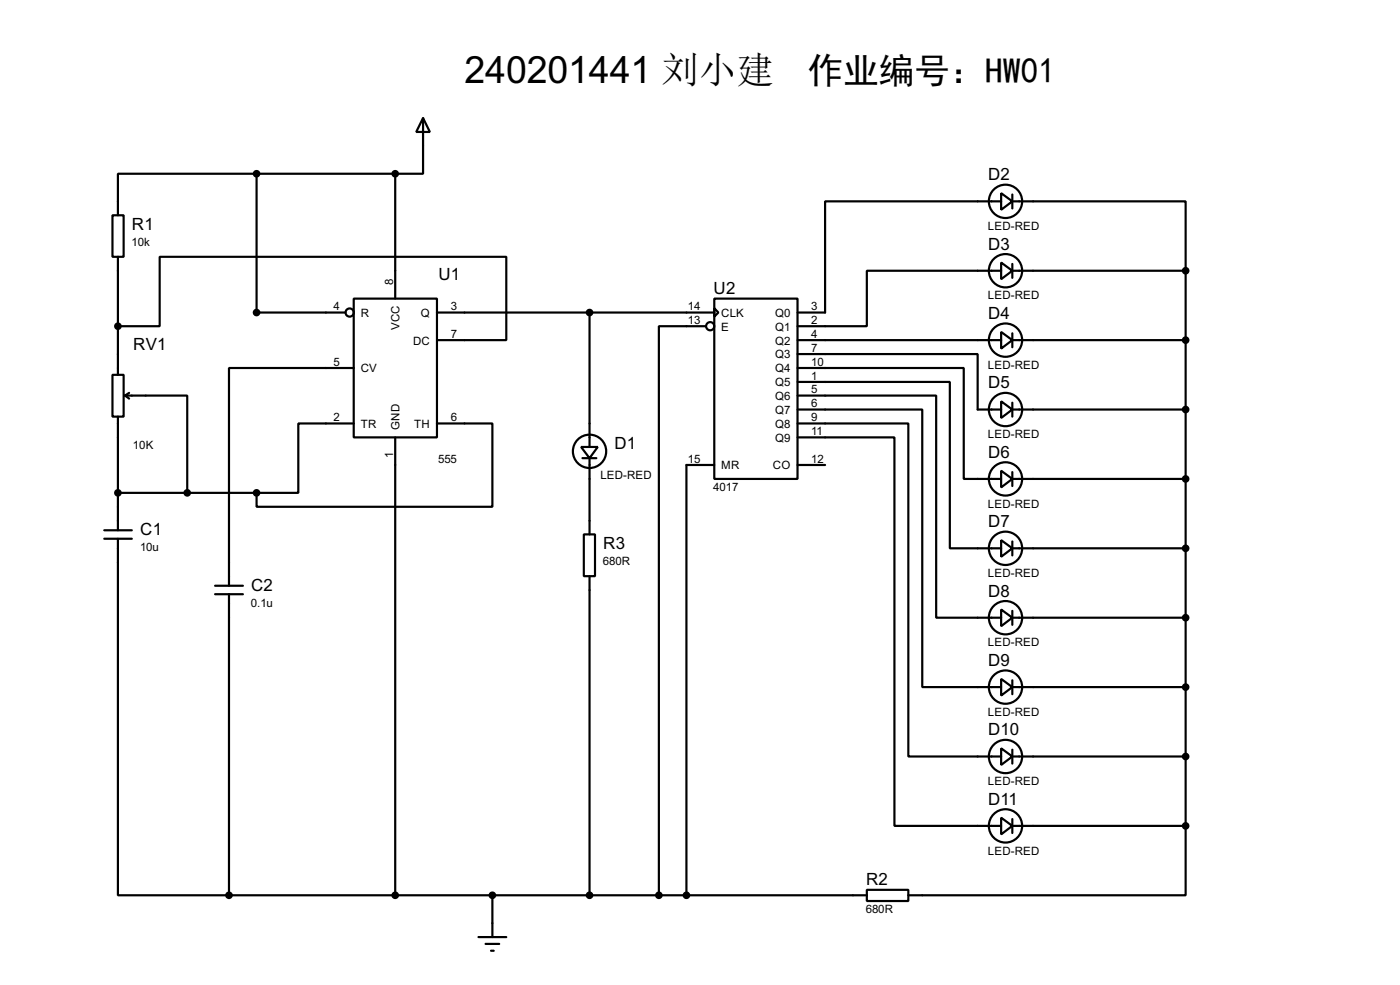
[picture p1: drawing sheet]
<svg xmlns="http://www.w3.org/2000/svg" width="256mm" height="180mm" viewBox="0 0 256 180" stroke-linecap="round" stroke-linejoin="round" font-family="sans-serif">
<g fill="none" stroke="#000" stroke-width=".4">
<path d="M20.6 39.4h2.1v7.6h-2.1zM47 31.8h-25.4v7.6M47 31.8v25.4h16.3M47 31.8h25.4M72.4 31.8v22.9M77.5 21.6l1.3 2.6h-2.5zM77.5 21.6v10.2h-5.1M183.4 35.4l2.1 1.5-2.1 1.5zM183.4 36.9h-32.2v20.3h-5.1M185.5 36.9h31.7v12.7M185.5 35.6v2.6M21.6 59.7h7.7v-12.7h63.5v15.3h-12.7"/>
<path d="M21.6 47v21.6M64.8 54.7h15.3v25.4h-15.3zM80.1 57.2h50.8M108 57.2v24.6M129.3 59.7h-8.6v104.2M130.9 54.7h15.2v33h-15.2zM130.9 56.4l.7 .8-.7 .8zM183.4 48.1l2.1 1.5-2.1 1.5zM183.4 49.6h-24.6v10.1h-12.7M185.5 49.6h31.7M185.5 48.3v2.6M217.2 49.6v101.6"/>
<path d="M20.6 68.6h2.1v7.7h-2.1zM21.6 76.3v20.8M22.9 72.4h11.4v17.8M22.9 72.4l.8 .6M23.7 71.9l-.8 .5M64.8 77.5h-10.1v12.7h-7.7M64.8 67.4h-22.8v39.8M80.1 77.5h10.1v15.3h-43.2v-2.6M146.1 64.8h33v10.2h4.3M146.1 67.4h30.5v20.3h6.8M146.1 69.9h27.9v30.5h9.4M146.1 72.4h25.4v40.7h11.9"/>
<path d="M146.1 75h22.9v50.8h14.4M146.1 77.5h20.3v61h17M146.1 62.3h37.3M183.4 60.8l2.1 1.5-2.1 1.5zM183.4 73.5l2.1 1.5-2.1 1.5zM185.5 62.3h31.7M185.5 75h31.7M185.5 61v2.6M185.5 73.7v2.6M19.1 98.6h5.1M19.1 97.1h5.1M21.6 98.6v65.3h20.4"/>
<path d="M21.6 90.2h25.4M72.4 80.1v83.8M106.5 81.8h3l-1.5 2.1zM106.7 83.9h2.6M107 97.8h2v7.7h-2zM108 83.9v13.9M130.9 85.1h-5.1v78.8M146.1 80.1h17.8v71.1h19.5M146.1 85.1h5.1M183.4 86.2l2.1 1.5-2.1 1.5zM183.4 98.9l2.1 1.5-2.1 1.5zM185.5 87.7h31.7"/>
<path d="M185.5 86.4v2.6M185.5 99.1v2.6M39.4 108.8h5.1M39.4 107.2h5.1M42 108.8v55.1M108 105.5v58.4M183.4 111.6l2.1 1.5-2.1 1.5zM185.5 100.4h31.7M185.5 113.1h31.7M185.5 111.8v2.6M183.4 124.3l2.1 1.5-2.1 1.5zM183.4 137l2.1 1.5-2.1 1.5z"/>
<path d="M185.5 125.8h31.7M185.5 138.5h31.7M185.5 124.5v2.6M185.5 137.2v2.6M183.4 149.7l2.1 1.5-2.1 1.5zM185.5 151.2h31.7M185.5 149.9v2.6M217.2 151.2v12.7h-50.8M42 163.9h116.8M87.7 171.5h5.1M89 172.8h2.5M90 174h.5"/>
<path d="M90.2 163.9v7.6M158.8 162.9h7.6v2h-7.6z"/>
<circle cx="184.2" cy="36.9" r="3.1"/>
<circle cx="64" cy="57.2" r=".75"/>
<circle cx="130.1" cy="59.7" r=".75"/>
<circle cx="184.2" cy="49.6" r="3.1"/>
<circle cx="184.2" cy="62.3" r="3.1"/>
<circle cx="184.2" cy="75" r="3.1"/>
<circle cx="108" cy="82.6" r="3.1"/>
<circle cx="184.2" cy="87.7" r="3.1"/>
<circle cx="184.2" cy="113.1" r="3.1"/>
<circle cx="184.2" cy="100.4" r="3.1"/>
<circle cx="184.2" cy="125.8" r="3.1"/>
<circle cx="184.2" cy="138.5" r="3.1"/>
<circle cx="184.2" cy="151.2" r="3.1"/>
</g>
<g fill="#000" stroke="#000" stroke-width=".4">
<circle cx="47" cy="31.8" r=".5"/>
<circle cx="72.4" cy="31.8" r=".5"/>
<circle cx="21.6" cy="59.7" r=".5"/>
<circle cx="47" cy="57.2" r=".5"/>
<circle cx="108" cy="57.2" r=".5"/>
<circle cx="217.2" cy="49.6" r=".5"/>
<circle cx="217.2" cy="62.3" r=".5"/>
<circle cx="217.2" cy="75" r=".5"/>
<circle cx="21.6" cy="90.2" r=".5"/>
<circle cx="34.3" cy="90.2" r=".5"/>
<circle cx="47" cy="90.2" r=".5"/>
<circle cx="217.2" cy="87.7" r=".5"/>
<circle cx="217.2" cy="113.1" r=".5"/>
<circle cx="217.2" cy="100.4" r=".5"/>
<circle cx="217.2" cy="125.8" r=".5"/>
<circle cx="217.2" cy="138.5" r=".5"/>
<circle cx="217.2" cy="151.2" r=".5"/>
<circle cx="41.9" cy="163.9" r=".5"/>
<circle cx="72.4" cy="163.9" r=".5"/>
<circle cx="90.2" cy="163.9" r=".5"/>
<circle cx="108" cy="163.9" r=".5"/>
<circle cx="120.7" cy="163.9" r=".5"/>
<circle cx="125.7" cy="163.9" r=".5"/>
</g>
<text font-size="7.7" x="85.1" y="15.2">240201441</text>
<text font-size="6.9" x="121.2" y="15.2">刘小建</text>
<text font-size="6.5" x="148" y="15.2">作业编号：HW01</text>
<g font-size="3.5">
<text x="181" y="33">D2</text>
<text x="24.2" y="42.1">R1</text>
<text x="181" y="45.7">D3</text>
<text x="80.3" y="51.3">U1</text>
<text x="130.7" y="53.9">U2</text>
<text x="181" y="58.4">D4</text>
<text x="24.4" y="64">RV1</text>
<text x="181" y="71.1">D5</text>
<text x="112.6" y="82.2">D1</text>
<text x="181" y="83.8">D6</text>
<text x="25.7" y="98">C1</text>
<text x="110.5" y="100.5">R3</text>
<text x="181" y="96.5">D7</text>
<text x="46" y="108.2">C2</text>
<text x="181" y="109.2">D8</text>
<text x="181" y="121.9">D9</text>
<text x="181" y="134.6">D10</text>
<text x="181" y="147.3">D11</text>
<text x="158.7" y="162.1">R2</text>
</g>
<g font-size="2.4">
<text x="24.1" y="45">10k</text>
<text x="181" y="42.1">LED-RED</text>
<text x="72" y="52.1" transform="rotate(-90 72 52.1)">8</text>
<text x="61.1" y="56.8">4</text>
<text x="66.1" y="58">R</text>
<text x="77.1" y="58">Q</text>
<text x="82.6" y="56.8">3</text>
<text x="126" y="56.8">14</text>
<text x="126" y="59.3">13</text>
<text x="132.1" y="58">CLK</text>
<text x="142" y="58">Q0</text>
<text x="148.6" y="56.8">3</text>
<text x="148.6" y="59.3">2</text>
<text x="181" y="54.8">LED-RED</text>
<text x="73.2" y="60.4" transform="rotate(-90 73.2 60.4)">VCC</text>
<text x="75.7" y="63.1">DC</text>
<text x="82.6" y="61.9">7</text>
<text x="132.1" y="60.5">E</text>
<text x="142" y="60.5">Q1</text>
<text x="142" y="63.1">Q2</text>
<text x="142" y="65.6">Q3</text>
<text x="148.6" y="61.9">4</text>
<text x="148.6" y="64.4">7</text>
<text x="61.1" y="67">5</text>
<text x="66.1" y="68.1">CV</text>
<text x="142" y="68.1">Q4</text>
<text x="142" y="70.7">Q5</text>
<text x="148.6" y="67">10</text>
<text x="148.6" y="69.5">1</text>
<text x="148.6" y="72">5</text>
<text x="181" y="67.5">LED-RED</text>
<text x="61.1" y="77.1">2</text>
<text x="82.6" y="77.1">6</text>
<text x="142" y="73.2">Q6</text>
<text x="142" y="75.8">Q7</text>
<text x="148.6" y="74.6">6</text>
<text x="148.6" y="77.1">9</text>
<text x="24.4" y="82.2">10K</text>
<text x="66.1" y="78.3">TR</text>
<text x="72" y="83.8" transform="rotate(-90 72 83.8)">1</text>
<text x="73.2" y="78.7" transform="rotate(-90 73.2 78.7)">GND</text>
<text x="75.9" y="78.3">TH</text>
<text x="142" y="78.3">Q8</text>
<text x="142" y="80.8">Q9</text>
<text x="148.6" y="79.7">11</text>
<text x="181" y="80.2">LED-RED</text>
<text x="80.3" y="84.8">555</text>
<text x="110" y="87.7">LED-RED</text>
<text x="126" y="84.7">15</text>
<text x="130.7" y="89.9">4017</text>
<text x="132.1" y="85.9">MR</text>
<text x="141.6" y="85.9">CO</text>
<text x="148.6" y="84.7">12</text>
<text x="181" y="92.9">LED-RED</text>
<text x="25.7" y="100.9">10u</text>
<text x="110.5" y="103.5">680R</text>
<text x="181" y="105.6">LED-RED</text>
<text x="45.9" y="111.1">0.1u</text>
<text x="181" y="118.3">LED-RED</text>
<text x="181" y="131">LED-RED</text>
<text x="181" y="143.7">LED-RED</text>
<text x="181" y="156.4">LED-RED</text>
<text x="158.6" y="167.1">680R</text>
</g>
</svg>
